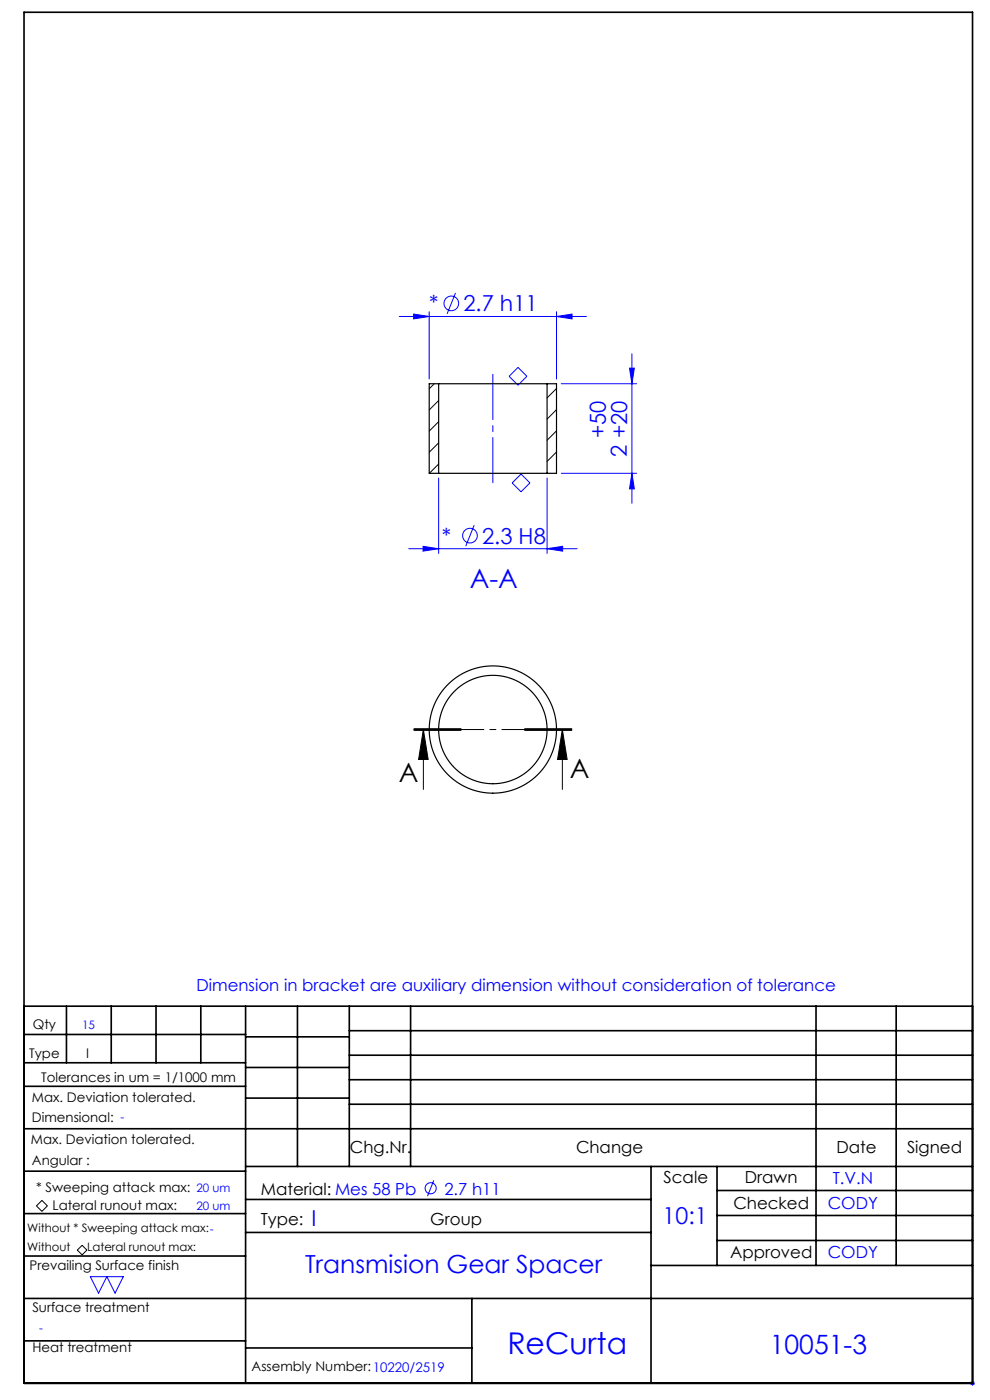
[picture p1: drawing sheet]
<svg xmlns="http://www.w3.org/2000/svg" width="210mm" height="297mm" viewBox="0 0 210 297" stroke-linecap="round" stroke-linejoin="round" font-family="sans-serif">
<g fill="none" stroke="#00f" stroke-width=".21">
<path d="M84.7 67.1h39.7M87.7 66.6l3.3 .5-3.3 .5zM91 66.1v14.3M96.6 62.1l-1.8 4.5M108 79.8l1.9-1.9 1.9 1.9-1.9 1.9zM118 67.1l3.3-.5v1zM118 66.1v14.3M133.5 78.1h1.1l-.6 3.3zM134 75.1v31.7M119 81.4h16M86.7 116.4h35.7M89.7 115.9l3.3 .5-3.3 .5z"/>
<path d="M93 101.4v16M100.6 111.4l-1.8 4.5M108.6 102.5l1.9-1.9 1.9 1.9-1.9 1.8zM116 116.4l3.3-.5v1zM116 101.4v16M119 100.4h16M134 100.4l.6 3.3h-1.1zM92 250.4l-1.3 3.4M19.2 270.8h7l-1.8 3.5-1.7-3.5-1.8 3.5zM205.8 293.5h1M205.9 293.1l.7 .7M206.3 293v1"/>
<path d="M206.6 293.1l-.7 .7"/>
<circle cx="95.7" cy="64.4" r="1.56"/>
<circle cx="99.7" cy="113.6" r="1.56"/>
<circle cx="91.4" cy="252.1" r="1.18"/>
</g>
<path d="M87.8 154.9h10zM87.8 154.8h10M87.8 154.6h10M89.8 154.8l1 6.3h-2zM89.8 154.8v12.7M111.3 154.8h10M111.3 154.6h10M111.3 154.9h10M119.3 154.8l1 6.3h-2zM119.3 154.8v12.7M8.9 254.7l1.2 1.1-1.2 1.2-1.2-1.2zM16.4 265.2l1-1 1 1-1 1z" fill="none" stroke="#000" stroke-width=".21"/>
<path d="M121.3 154.8h-33.5" fill="none" stroke="#000" stroke-width=".21" stroke-dasharray="6.3 1.3 1.3 1.3" stroke-dashoffset="1.7"/>
<path d="M104.5 102.4v-23" fill="none" stroke="#00f" stroke-width=".21" stroke-dasharray="15.2 1.3 1.3 1.3" stroke-dashoffset="5.6"/>
<g fill="none" stroke="#000" stroke-width=".35">
<path d="M5.1 2.6h201.2v290.9h-201.2zM5.1 213.5h201.2M5.1 219.5h47M14.1 213.5v12M23.6 213.5v12M33.1 213.5v12M42.6 213.5v12M52.1 213.5v80M52.1 220h22M63.1 213.5v34M74.1 218.7h132.2M74.1 213.5v34"/>
<path d="M87.1 213.5v34M173.1 213.5v55M190.1 213.5v55M5.1 239.5h201.2M5.1 230.5h47M5.1 225.5h47M52.1 226.5h22M52.1 233h22M74.1 223.9h132.2M74.1 229.1h132.2M74.1 234.3h132.2M5.1 257.5h47"/>
<path d="M5.1 248.5h47M52.1 247.5h154.2M52.1 254.5h86M138.1 247.5v46M152.1 247.5v21M152.1 252.6h54.2M152.1 257.9h54.2M5.1 275.5h201.2M5.1 266.5h47M52.1 261.5h86M100.1 275.5v18M138.1 268.5h68.2"/>
<path d="M152.1 263.2h54.2M5.1 284.5h47M52.1 286h48"/>
</g>
<path d="M119.3 154.8l1 6.3h-2zM89.8 154.8l1 6.3h-2z" fill="#000"/>
<g fill="#00f">
<path d="M87.7 66.6l3.3 .5-3.3 .5zM118 67.1l3.3-.5v1z"/>
<path d="M133.5 78.1h1.1l-.6 3.3zM134 100.4l.6 3.3h-1.1z"/>
<path d="M89.7 115.9l3.3 .5-3.3 .5zM116 116.4l3.3-.5v1z"/>
</g>
<g fill="none" stroke="#000" stroke-width=".25">
<path d="M93 81.4h23M93 81.4h-2v19h2M93 81.4v19M116 81.4h2v19h-2M116 81.4v19M93 100.4h23"/>
<circle cx="104.5" cy="154.8" r="11.5"/>
<circle cx="104.5" cy="154.8" r="13.5"/>
</g>
<path d="M92.1 81.4l-1.1 1.1M93 85l-2 2M93 89.5l-2 2M93 93.9l-2 2M93 98.4l-1.9 2M118 82.4l-2 2M118 86.9l-2 2M118 91.4l-2 2M118 95.9l-2 2M118 100.4h.1" fill="none" stroke="#000" stroke-width=".21"/>
<text font-size="6.3" fill="#00f" x="107.6" y="287.3">ReCurta</text>
<g font-size="5.6" fill="#00f">
<text x="99.6" y="124.8">A-A</text>
<text x="163.3" y="287.2">10051-3</text>
</g>
<g font-size="5.6">
<text x="84.6" y="165.9">A</text>
<text x="120.9" y="164.9">A</text>
</g>
<text font-size="5.3" fill="#00f" x="64.7" y="270.1">Transmision Gear Spacer</text>
<text font-size="4.9" fill="#00f" x="140.6" y="259.7">10:1</text>
<g font-size="4.7" fill="#00f">
<text x="91" y="66.1">*</text>
<text x="98.3" y="66.1">2.7 h11</text>
<text x="128.5" y="93" transform="rotate(-90 128.5 93)">+50</text>
<text x="133" y="96.8" transform="rotate(-90 133 96.8)">2 +20</text>
<text x="93.7" y="115.3">*</text>
<text x="102.3" y="115.3">2.3 H8</text>
<text x="66.1" y="260">I</text>
</g>
<g font-size="3.5" fill="#00f">
<text x="41.7" y="210.1">Dimension in bracket are auxiliary dimension without consideration of tolerance</text>
<text x="176.6" y="251.1">T.V.N</text>
<text x="94.3" y="253.4">2.7 h11</text>
<text x="175.6" y="256.6">CODY</text>
<text x="175.6" y="267">CODY</text>
</g>
<g font-size="3.5">
<text x="74.2" y="244.7">Chg.Nr.</text>
<text x="122.2" y="244.7">Change</text>
<text x="177.4" y="244.7">Date</text>
<text x="192.4" y="244.7">Signed</text>
<text x="140.8" y="250.9">Scale</text>
<text x="158" y="250.9">Drawn</text>
<text x="55.3" y="253.5">Material: Mes 58 Pb</text>
<text x="155.6" y="256.4">Checked</text>
<text x="55.3" y="259.8">Type:</text>
<text x="91.3" y="259.8">Group</text>
<text x="154.9" y="266.9">Approved</text>
</g>
<g font-size="2.8">
<text x="7" y="218.4">Qty</text>
<text x="6.2" y="224.5">Type</text>
<text x="18.2" y="224.5">I</text>
<text x="6.8" y="233.7">Max. Deviation tolerated.</text>
<text x="8.8" y="229.4">Tolerances in um = 1/1000 mm</text>
<text x="6.8" y="238.1">Dimensional:</text>
<text x="6.6" y="242.8">Max. Deviation tolerated.</text>
<text x="6.8" y="247.1">Angular :</text>
<text x="7.6" y="252.9">* Sweeping attack max:</text>
<text x="11.2" y="256.7">Lateral runout max:</text>
<text x="6.3" y="269.5">Prevailing Surface finish</text>
<text x="6.9" y="278.3">Surface treatment</text>
<text x="6.9" y="286.7">Heat treatment</text>
<text x="53.4" y="290.9">Assembly Number:10220/2519</text>
</g>
<g font-size="2.5" fill="#00f">
<text x="17.4" y="218.3">15</text>
<text x="25.5" y="237.9">-</text>
<text x="41.7" y="256.6">20 um</text>
<text x="41.7" y="252.9">20 um</text>
<text x="8.3" y="282.6">-</text>
</g>
<g font-size="2.5">
<text x="5.8" y="261.4">Without * Sweeping attack max:-</text>
<text x="5.8" y="265.4">Without</text>
<text x="18.5" y="265.3">Lateral runout max:</text>
</g>
</svg>
